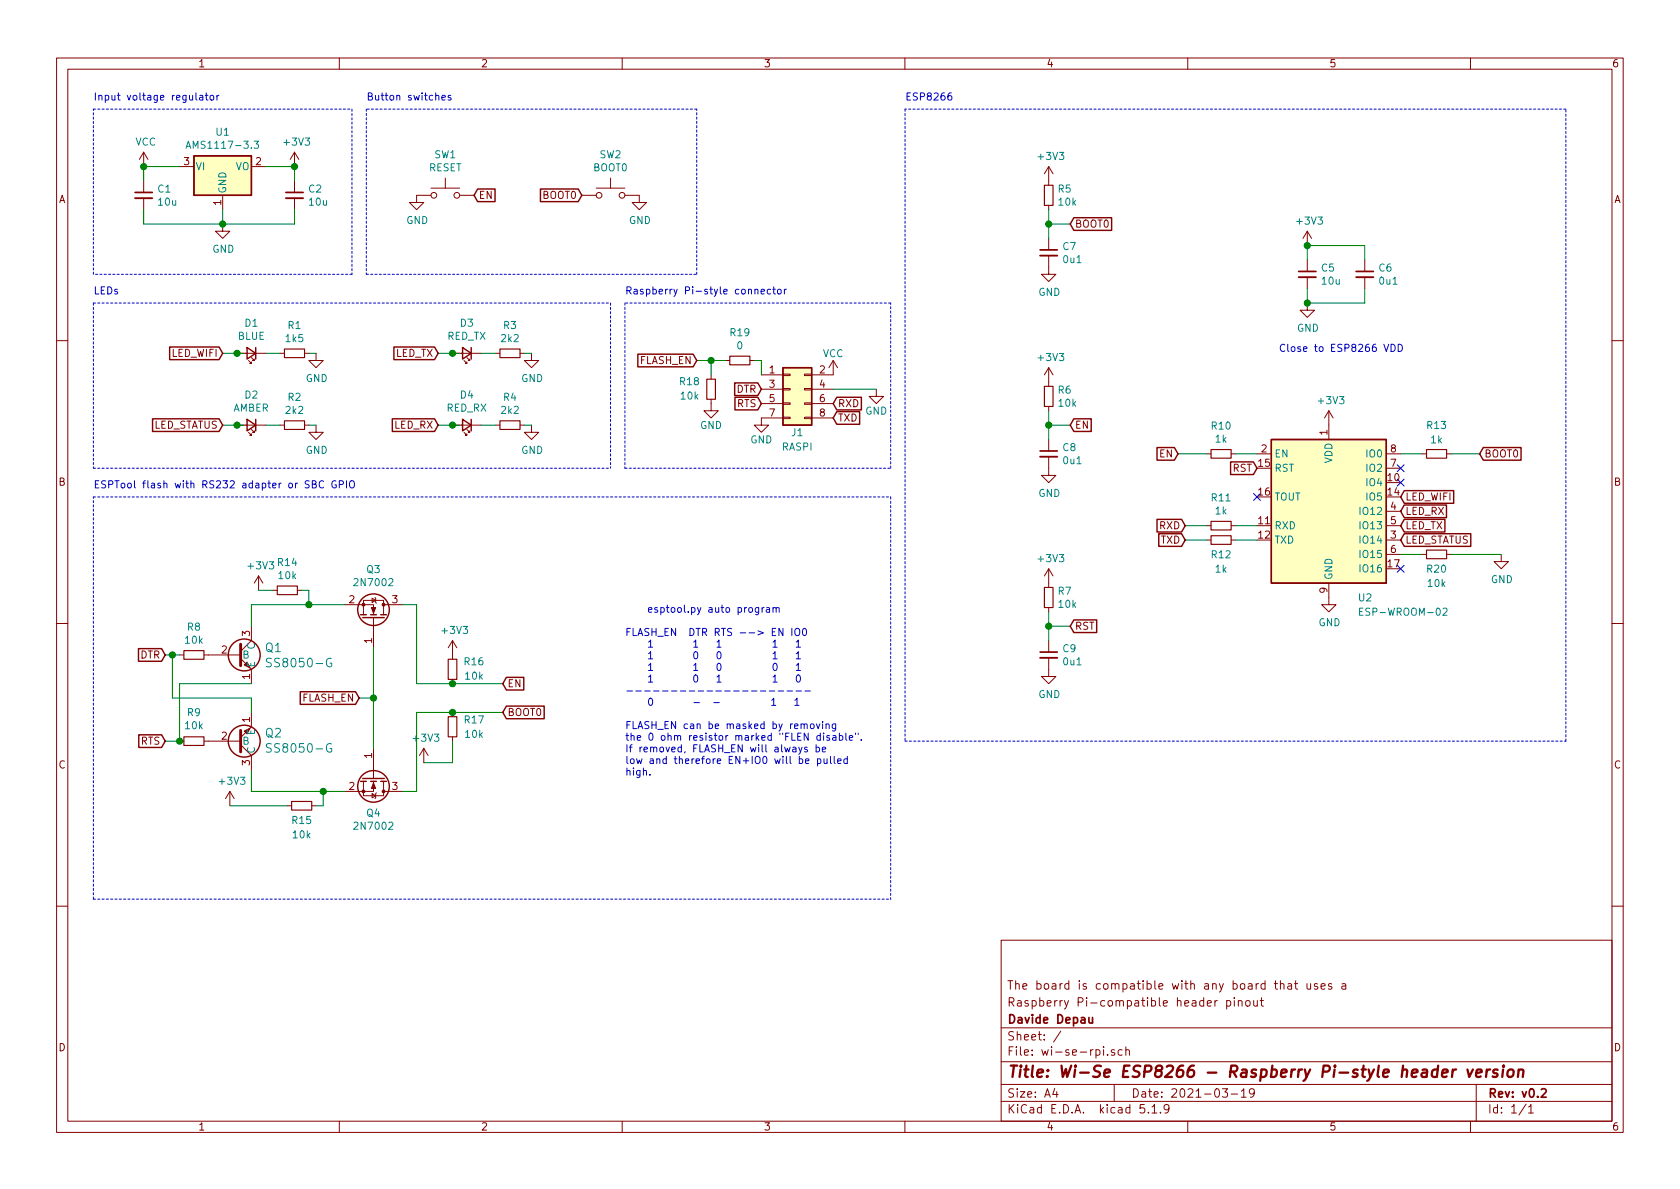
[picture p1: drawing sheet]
EESchema Schematic File Version 4
EELAYER 30 0
EELAYER END
$Descr A4 11693 8268
encoding utf-8
Sheet 1 1
Title "Wi-Se ESP8266 - Raspberry Pi-style header version"
Date "2021-03-19"
Rev "v0.2"
Comp "Davide Depau"
Comment1 "Raspberry Pi-compatible header pinout"
Comment2 "The board is compatible with any board that uses a"
Comment3 ""
Comment4 ""
$EndDescr
$Comp
L Regulator_Linear:AMS1117-3.3 U1
U 1 1
P 1550 1150
F 0 "U1" H 1550 1392 50  0000 C CNN
F 1 "AMS1117-3.3" H 1550 1301 50  0000 C CNN
F 2 "Package_TO_SOT_SMD:SOT-223-3_TabPin2" H 1550 1350 50  0001 C CNN
F 3 "http://www.advanced-monolithic.com/pdf/ds1117.pdf" H 1650 900 50  0001 C CNN
F 4 "C6186" H 1550 1150 50  0001 C CNN "LCSC Part"
	1    1550 1150
	1    0    0    -1  
$EndComp
$Comp
L Device:C_Small C1
U 1 1
P 1000 1350
F 0 "C1" H 1092 1396 50  0000 L CNN
F 1 "10u" H 1092 1305 50  0000 L CNN
F 2 "Capacitor_SMD:C_1206_3216Metric" H 1000 1350 50  0001 C CNN
F 3 "~" H 1000 1350 50  0001 C CNN
F 4 "C13585" H 1000 1350 50  0001 C CNN "LCSC Part"
	1    1000 1350
	1    0    0    -1  
$EndComp
$Comp
L Device:C_Small C2
U 1 1
P 2050 1350
F 0 "C2" H 2142 1396 50  0000 L CNN
F 1 "10u" H 2142 1305 50  0000 L CNN
F 2 "Capacitor_SMD:C_1206_3216Metric" H 2050 1350 50  0001 C CNN
F 3 "~" H 2050 1350 50  0001 C CNN
F 4 "C13585" H 2050 1350 50  0001 C CNN "LCSC Part"
	1    2050 1350
	1    0    0    -1  
$EndComp
Wire Wire Line
	1000 1250 1000 1150
Connection ~ 1000 1150
Wire Wire Line
	1000 1150 1250 1150
Wire Wire Line
	1000 1450 1000 1550
Wire Wire Line
	1000 1550 1550 1550
Wire Wire Line
	1550 1550 1550 1450
Wire Wire Line
	1550 1550 2050 1550
Wire Wire Line
	2050 1550 2050 1450
Connection ~ 1550 1550
Wire Wire Line
	2050 1150 1850 1150
Wire Wire Line
	2050 1250 2050 1150
$Comp
L power:VCC #PWR0101
U 1 1
P 1000 1150
F 0 "#PWR0101" H 1000 1000 50  0001 C CNN
F 1 "VCC" H 1015 1323 50  0000 C CNN
F 2 "" H 1000 1150 50  0001 C CNN
F 3 "" H 1000 1150 50  0001 C CNN
	1    1000 1150
	1    0    0    -1  
$EndComp
Connection ~ 2050 1150
$Comp
L power:+3V3 #PWR0102
U 1 1
P 2050 1150
F 0 "#PWR0102" H 2050 1000 50  0001 C CNN
F 1 "+3V3" H 2065 1323 50  0000 C CNN
F 2 "" H 2050 1150 50  0001 C CNN
F 3 "" H 2050 1150 50  0001 C CNN
	1    2050 1150
	1    0    0    -1  
$EndComp
$Comp
L power:GND #PWR0103
U 1 1
P 1550 1550
F 0 "#PWR0103" H 1550 1300 50  0001 C CNN
F 1 "GND" H 1555 1377 50  0000 C CNN
F 2 "" H 1550 1550 50  0001 C CNN
F 3 "" H 1550 1550 50  0001 C CNN
	1    1550 1550
	1    0    0    -1  
$EndComp
Text Notes 650  700  0    50   ~ 0
Input voltage regulator
Text GLabel 8200 3150 0    50   Input ~ 0
EN
Text GLabel 3300 1350 2    50   Input ~ 0
EN
$Comp
L power:GND #PWR0104
U 1 1
P 2900 1350
F 0 "#PWR0104" H 2900 1100 50  0001 C CNN
F 1 "GND" H 2905 1177 50  0000 C CNN
F 2 "" H 2900 1350 50  0001 C CNN
F 3 "" H 2900 1350 50  0001 C CNN
	1    2900 1350
	1    0    0    -1  
$EndComp
$Comp
L Switch:SW_Push SW1
U 1 1
P 3100 1350
F 0 "SW1" H 3100 1635 50  0000 C CNN
F 1 "RESET" H 3100 1544 50  0000 C CNN
F 2 "aliexpress-switch:Tactile_Push_Button_SMD_3x3x1.5mm.kicad_mod" H 3100 1550 50  0001 C CNN
F 3 "~" H 3100 1550 50  0001 C CNN
	1    3100 1350
	1    0    0    -1  
$EndComp
Text GLabel 4050 1350 0    50   Input ~ 0
BOOT0
$Comp
L Switch:SW_Push SW2
U 1 1
P 4250 1350
F 0 "SW2" H 4250 1635 50  0000 C CNN
F 1 "BOOT0" H 4250 1544 50  0000 C CNN
F 2 "aliexpress-switch:Tactile_Push_Button_SMD_3x3x1.5mm.kicad_mod" H 4250 1550 50  0001 C CNN
F 3 "~" H 4250 1550 50  0001 C CNN
	1    4250 1350
	1    0    0    -1  
$EndComp
Text Notes 2550 700  0    50   ~ 0
Button switches
Wire Notes Line
	2550 750  2550 1900
Wire Notes Line
	2550 1900 4850 1900
Wire Notes Line
	4850 1900 4850 750 
Wire Notes Line
	4850 750  2550 750 
Text GLabel 1550 2450 0    50   Input ~ 0
LED_WIFI
Wire Wire Line
	1550 2450 1650 2450
$Comp
L power:GND #PWR0109
U 1 1
P 2200 2450
F 0 "#PWR0109" H 2200 2200 50  0001 C CNN
F 1 "GND" H 2205 2277 50  0000 C CNN
F 2 "" H 2200 2450 50  0001 C CNN
F 3 "" H 2200 2450 50  0001 C CNN
	1    2200 2450
	1    0    0    -1  
$EndComp
Wire Wire Line
	2150 2450 2200 2450
Wire Notes Line
	650  750  2450 750 
Wire Notes Line
	2450 750  2450 1900
Wire Notes Line
	2450 1900 650  1900
Wire Notes Line
	650  1900 650  750 
$Comp
L Device:LED_Small D1
U 1 1
P 1750 2450
F 0 "D1" H 1750 2243 50  0000 C CNN
F 1 "BLUE" H 1750 2334 50  0000 C CNN
F 2 "LED_SMD:LED_0603_1608Metric_Pad1.05x0.95mm_HandSolder" V 1750 2450 50  0001 C CNN
F 3 "~" V 1750 2450 50  0001 C CNN
	1    1750 2450
	-1   0    0    1   
$EndComp
$Comp
L Device:R_Small R1
U 1 1
P 2050 2450
F 0 "R1" V 1854 2450 50  0000 C CNN
F 1 "1k5" V 1945 2450 50  0000 C CNN
F 2 "Resistor_SMD:R_0402_1005Metric" H 2050 2450 50  0001 C CNN
F 3 "~" H 2050 2450 50  0001 C CNN
F 4 "C25867" H 2050 2450 50  0001 C CNN "LCSC Part"
	1    2050 2450
	0    1    1    0   
$EndComp
Connection ~ 1650 2450
Wire Wire Line
	1650 2450 1700 2450
Wire Wire Line
	1850 2450 1950 2450
Text GLabel 1550 2950 0    50   Input ~ 0
LED_STATUS
Wire Wire Line
	1550 2950 1650 2950
$Comp
L power:GND #PWR0110
U 1 1
P 2200 2950
F 0 "#PWR0110" H 2200 2700 50  0001 C CNN
F 1 "GND" H 2205 2777 50  0000 C CNN
F 2 "" H 2200 2950 50  0001 C CNN
F 3 "" H 2200 2950 50  0001 C CNN
	1    2200 2950
	1    0    0    -1  
$EndComp
$Comp
L Device:LED_Small D2
U 1 1
P 1750 2950
F 0 "D2" H 1750 2743 50  0000 C CNN
F 1 "AMBER" H 1750 2834 50  0000 C CNN
F 2 "LED_SMD:LED_0603_1608Metric_Pad1.05x0.95mm_HandSolder" V 1750 2950 50  0001 C CNN
F 3 "~" V 1750 2950 50  0001 C CNN
	1    1750 2950
	-1   0    0    1   
$EndComp
$Comp
L Device:R_Small R2
U 1 1
P 2050 2950
F 0 "R2" V 1854 2950 50  0000 C CNN
F 1 "2k2" V 1945 2950 50  0000 C CNN
F 2 "Resistor_SMD:R_0402_1005Metric" H 2050 2950 50  0001 C CNN
F 3 "~" H 2050 2950 50  0001 C CNN
F 4 "C25879" H 2050 2950 50  0001 C CNN "LCSC Part"
	1    2050 2950
	0    1    1    0   
$EndComp
Connection ~ 1650 2950
Wire Wire Line
	1650 2950 1700 2950
Wire Wire Line
	1850 2950 1950 2950
Text GLabel 3050 2450 0    50   Input ~ 0
LED_TX
Wire Wire Line
	3050 2450 3150 2450
$Comp
L power:GND #PWR0111
U 1 1
P 3700 2450
F 0 "#PWR0111" H 3700 2200 50  0001 C CNN
F 1 "GND" H 3705 2277 50  0000 C CNN
F 2 "" H 3700 2450 50  0001 C CNN
F 3 "" H 3700 2450 50  0001 C CNN
	1    3700 2450
	1    0    0    -1  
$EndComp
Wire Wire Line
	3650 2450 3700 2450
$Comp
L Device:LED_Small D3
U 1 1
P 3250 2450
F 0 "D3" H 3250 2243 50  0000 C CNN
F 1 "RED_TX" H 3250 2334 50  0000 C CNN
F 2 "LED_SMD:LED_0603_1608Metric_Pad1.05x0.95mm_HandSolder" V 3250 2450 50  0001 C CNN
F 3 "~" V 3250 2450 50  0001 C CNN
	1    3250 2450
	-1   0    0    1   
$EndComp
$Comp
L Device:R_Small R3
U 1 1
P 3550 2450
F 0 "R3" V 3354 2450 50  0000 C CNN
F 1 "2k2" V 3445 2450 50  0000 C CNN
F 2 "Resistor_SMD:R_0402_1005Metric" H 3550 2450 50  0001 C CNN
F 3 "~" H 3550 2450 50  0001 C CNN
F 4 "C25879" H 3550 2450 50  0001 C CNN "LCSC Part"
	1    3550 2450
	0    1    1    0   
$EndComp
Connection ~ 3150 2450
Wire Wire Line
	3150 2450 3200 2450
Wire Wire Line
	3350 2450 3450 2450
Text GLabel 3050 2950 0    50   Input ~ 0
LED_RX
Wire Wire Line
	3050 2950 3150 2950
$Comp
L power:GND #PWR0112
U 1 1
P 3700 2950
F 0 "#PWR0112" H 3700 2700 50  0001 C CNN
F 1 "GND" H 3705 2777 50  0000 C CNN
F 2 "" H 3700 2950 50  0001 C CNN
F 3 "" H 3700 2950 50  0001 C CNN
	1    3700 2950
	1    0    0    -1  
$EndComp
Wire Wire Line
	3650 2950 3700 2950
$Comp
L Device:LED_Small D4
U 1 1
P 3250 2950
F 0 "D4" H 3250 2743 50  0000 C CNN
F 1 "RED_RX" H 3250 2834 50  0000 C CNN
F 2 "LED_SMD:LED_0603_1608Metric_Pad1.05x0.95mm_HandSolder" V 3250 2950 50  0001 C CNN
F 3 "~" V 3250 2950 50  0001 C CNN
	1    3250 2950
	-1   0    0    1   
$EndComp
$Comp
L Device:R_Small R4
U 1 1
P 3550 2950
F 0 "R4" V 3354 2950 50  0000 C CNN
F 1 "2k2" V 3445 2950 50  0000 C CNN
F 2 "Resistor_SMD:R_0402_1005Metric" H 3550 2950 50  0001 C CNN
F 3 "~" H 3550 2950 50  0001 C CNN
F 4 "C25879" H 3550 2950 50  0001 C CNN "LCSC Part"
	1    3550 2950
	0    1    1    0   
$EndComp
Connection ~ 3150 2950
Wire Wire Line
	3150 2950 3200 2950
Wire Wire Line
	3350 2950 3450 2950
Wire Notes Line
	650  2100 650  3250
Text Notes 650  2050 0    50   ~ 0
LEDs
Text GLabel 9750 3450 2    50   Input ~ 0
LED_WIFI
Text GLabel 9750 3750 2    50   Input ~ 0
LED_STATUS
NoConn ~ 9750 3350
NoConn ~ 8750 3450
$Comp
L power:GND #PWR0113
U 1 1
P 9250 4150
F 0 "#PWR0113" H 9250 3900 50  0001 C CNN
F 1 "GND" H 9255 3977 50  0000 C CNN
F 2 "" H 9250 4150 50  0001 C CNN
F 3 "" H 9250 4150 50  0001 C CNN
	1    9250 4150
	1    0    0    -1  
$EndComp
NoConn ~ 9750 3250
NoConn ~ 9750 3950
Text GLabel 8250 3750 0    50   Input ~ 0
TXD
Text GLabel 8250 3650 0    50   Input ~ 0
RXD
$Comp
L power:+3V3 #PWR0114
U 1 1
P 9250 2950
F 0 "#PWR0114" H 9250 2800 50  0001 C CNN
F 1 "+3V3" H 9265 3123 50  0000 C CNN
F 2 "" H 9250 2950 50  0001 C CNN
F 3 "" H 9250 2950 50  0001 C CNN
	1    9250 2950
	1    0    0    -1  
$EndComp
Connection ~ 9100 1700
$Comp
L power:+3V3 #PWR0115
U 1 1
P 9100 1700
F 0 "#PWR0115" H 9100 1550 50  0001 C CNN
F 1 "+3V3" H 9115 1873 50  0000 C CNN
F 2 "" H 9100 1700 50  0001 C CNN
F 3 "" H 9100 1700 50  0001 C CNN
	1    9100 1700
	1    0    0    -1  
$EndComp
$Comp
L power:GND #PWR0116
U 1 1
P 9100 2100
F 0 "#PWR0116" H 9100 1850 50  0001 C CNN
F 1 "GND" H 9105 1927 50  0000 C CNN
F 2 "" H 9100 2100 50  0001 C CNN
F 3 "" H 9100 2100 50  0001 C CNN
	1    9100 2100
	1    0    0    -1  
$EndComp
Wire Wire Line
	9500 2000 9500 2100
Wire Wire Line
	9100 1800 9100 1700
Wire Wire Line
	9500 1700 9500 1800
Wire Wire Line
	9100 1700 9500 1700
$Comp
L Device:C_Small C5
U 1 1
P 9100 1900
F 0 "C5" H 9192 1946 50  0000 L CNN
F 1 "10u" H 9192 1855 50  0000 L CNN
F 2 "Capacitor_SMD:C_1206_3216Metric" H 9100 1900 50  0001 C CNN
F 3 "~" H 9100 1900 50  0001 C CNN
F 4 "C13585" H 9100 1900 50  0001 C CNN "LCSC Part"
	1    9100 1900
	1    0    0    -1  
$EndComp
$Comp
L Device:C_Small C6
U 1 1
P 9500 1900
F 0 "C6" H 9592 1946 50  0000 L CNN
F 1 "0u1" H 9592 1855 50  0000 L CNN
F 2 "Capacitor_SMD:C_0603_1608Metric" H 9500 1900 50  0001 C CNN
F 3 "~" H 9500 1900 50  0001 C CNN
F 4 "C14663" H 9500 1900 50  0001 C CNN "LCSC Part"
	1    9500 1900
	1    0    0    -1  
$EndComp
Wire Notes Line
	6300 750  6300 5150
Wire Notes Line
	6300 5150 10900 5150
Wire Notes Line
	10900 5150 10900 750 
Wire Notes Line
	10900 750  6300 750 
Text Notes 6300 700  0    50   ~ 0
ESP8266
Wire Wire Line
	9100 2000 9100 2100
Wire Wire Line
	9100 2100 9500 2100
Connection ~ 9100 2100
Text GLabel 10300 3150 2    50   Input ~ 0
BOOT0
Text GLabel 8750 3250 0    50   Input ~ 0
RST
$Comp
L Device:R_Small R5
U 1 1
P 7300 1350
F 0 "R5" H 7359 1396 50  0000 L CNN
F 1 "10k" H 7359 1305 50  0000 L CNN
F 2 "Resistor_SMD:R_0402_1005Metric" H 7300 1350 50  0001 C CNN
F 3 "~" H 7300 1350 50  0001 C CNN
F 4 "C25744" H 7300 1350 50  0001 C CNN "LCSC Part"
	1    7300 1350
	1    0    0    -1  
$EndComp
$Comp
L Device:R_Small R6
U 1 1
P 7300 2750
F 0 "R6" H 7359 2796 50  0000 L CNN
F 1 "10k" H 7359 2705 50  0000 L CNN
F 2 "Resistor_SMD:R_0402_1005Metric" H 7300 2750 50  0001 C CNN
F 3 "~" H 7300 2750 50  0001 C CNN
F 4 "C25744" H 7300 2750 50  0001 C CNN "LCSC Part"
	1    7300 2750
	1    0    0    -1  
$EndComp
$Comp
L Device:R_Small R7
U 1 1
P 7300 4150
F 0 "R7" H 7359 4196 50  0000 L CNN
F 1 "10k" H 7359 4105 50  0000 L CNN
F 2 "Resistor_SMD:R_0402_1005Metric" H 7300 4150 50  0001 C CNN
F 3 "~" H 7300 4150 50  0001 C CNN
F 4 "C25744" H 7300 4150 50  0001 C CNN "LCSC Part"
	1    7300 4150
	1    0    0    -1  
$EndComp
$Comp
L power:+3V3 #PWR0105
U 1 1
P 7300 1250
F 0 "#PWR0105" H 7300 1100 50  0001 C CNN
F 1 "+3V3" H 7315 1423 50  0000 C CNN
F 2 "" H 7300 1250 50  0001 C CNN
F 3 "" H 7300 1250 50  0001 C CNN
	1    7300 1250
	1    0    0    -1  
$EndComp
$Comp
L power:+3V3 #PWR0117
U 1 1
P 7300 2650
F 0 "#PWR0117" H 7300 2500 50  0001 C CNN
F 1 "+3V3" H 7315 2823 50  0000 C CNN
F 2 "" H 7300 2650 50  0001 C CNN
F 3 "" H 7300 2650 50  0001 C CNN
	1    7300 2650
	1    0    0    -1  
$EndComp
$Comp
L power:+3V3 #PWR0118
U 1 1
P 7300 4050
F 0 "#PWR0118" H 7300 3900 50  0001 C CNN
F 1 "+3V3" H 7315 4223 50  0000 C CNN
F 2 "" H 7300 4050 50  0001 C CNN
F 3 "" H 7300 4050 50  0001 C CNN
	1    7300 4050
	1    0    0    -1  
$EndComp
Text GLabel 7450 1550 2    50   Input ~ 0
BOOT0
Text GLabel 7450 2950 2    50   Input ~ 0
EN
Text GLabel 7450 4350 2    50   Input ~ 0
RST
$Comp
L Device:C_Small C7
U 1 1
P 7300 1750
F 0 "C7" H 7392 1796 50  0000 L CNN
F 1 "0u1" H 7392 1705 50  0000 L CNN
F 2 "Capacitor_SMD:C_0402_1005Metric" H 7300 1750 50  0001 C CNN
F 3 "~" H 7300 1750 50  0001 C CNN
F 4 "C1546" H 7300 1750 50  0001 C CNN "LCSC Part"
	1    7300 1750
	1    0    0    -1  
$EndComp
$Comp
L Device:C_Small C8
U 1 1
P 7300 3150
F 0 "C8" H 7392 3196 50  0000 L CNN
F 1 "0u1" H 7392 3105 50  0000 L CNN
F 2 "Capacitor_SMD:C_0402_1005Metric" H 7300 3150 50  0001 C CNN
F 3 "~" H 7300 3150 50  0001 C CNN
F 4 "C1546" H 7300 3150 50  0001 C CNN "LCSC Part"
	1    7300 3150
	1    0    0    -1  
$EndComp
$Comp
L Device:C_Small C9
U 1 1
P 7300 4550
F 0 "C9" H 7392 4596 50  0000 L CNN
F 1 "0u1" H 7392 4505 50  0000 L CNN
F 2 "Capacitor_SMD:C_0402_1005Metric" H 7300 4550 50  0001 C CNN
F 3 "~" H 7300 4550 50  0001 C CNN
F 4 "C1546" H 7300 4550 50  0001 C CNN "LCSC Part"
	1    7300 4550
	1    0    0    -1  
$EndComp
Wire Wire Line
	7300 1450 7300 1550
Wire Wire Line
	7300 1550 7450 1550
Wire Wire Line
	7300 1650 7300 1550
Connection ~ 7300 1550
$Comp
L power:GND #PWR0119
U 1 1
P 7300 1850
F 0 "#PWR0119" H 7300 1600 50  0001 C CNN
F 1 "GND" H 7305 1677 50  0000 C CNN
F 2 "" H 7300 1850 50  0001 C CNN
F 3 "" H 7300 1850 50  0001 C CNN
	1    7300 1850
	1    0    0    -1  
$EndComp
$Comp
L power:GND #PWR0120
U 1 1
P 7300 3250
F 0 "#PWR0120" H 7300 3000 50  0001 C CNN
F 1 "GND" H 7305 3077 50  0000 C CNN
F 2 "" H 7300 3250 50  0001 C CNN
F 3 "" H 7300 3250 50  0001 C CNN
	1    7300 3250
	1    0    0    -1  
$EndComp
$Comp
L power:GND #PWR0121
U 1 1
P 7300 4650
F 0 "#PWR0121" H 7300 4400 50  0001 C CNN
F 1 "GND" H 7305 4477 50  0000 C CNN
F 2 "" H 7300 4650 50  0001 C CNN
F 3 "" H 7300 4650 50  0001 C CNN
	1    7300 4650
	1    0    0    -1  
$EndComp
Wire Wire Line
	7300 4250 7300 4350
Wire Wire Line
	7300 4350 7450 4350
Connection ~ 7300 4350
Wire Wire Line
	7300 4350 7300 4450
Wire Wire Line
	7300 2850 7300 2950
Wire Wire Line
	7300 2950 7450 2950
Connection ~ 7300 2950
Wire Wire Line
	7300 2950 7300 3050
Wire Wire Line
	2150 2950 2200 2950
$Comp
L Device:R_Small R11
U 1 1
P 8500 3650
F 0 "R11" V 8304 3650 50  0000 C CNN
F 1 "1k" V 8395 3650 50  0000 C CNN
F 2 "Resistor_SMD:R_0402_1005Metric" H 8500 3650 50  0001 C CNN
F 3 "~" H 8500 3650 50  0001 C CNN
F 4 "C11702" H 8500 3650 50  0001 C CNN "LCSC Part"
	1    8500 3650
	0    1    1    0   
$EndComp
$Comp
L Device:R_Small R12
U 1 1
P 8500 3750
F 0 "R12" V 8600 3750 50  0000 C CNN
F 1 "1k" V 8700 3750 50  0000 C CNN
F 2 "Resistor_SMD:R_0402_1005Metric" H 8500 3750 50  0001 C CNN
F 3 "~" H 8500 3750 50  0001 C CNN
F 4 "C11702" H 8500 3750 50  0001 C CNN "LCSC Part"
	1    8500 3750
	0    1    1    0   
$EndComp
Wire Wire Line
	8250 3650 8400 3650
Wire Wire Line
	8250 3750 8400 3750
Wire Wire Line
	8600 3650 8750 3650
Wire Wire Line
	8600 3750 8750 3750
$Comp
L Device:R_Small R10
U 1 1
P 8500 3150
F 0 "R10" V 8304 3150 50  0000 C CNN
F 1 "1k" V 8395 3150 50  0000 C CNN
F 2 "Resistor_SMD:R_0402_1005Metric" H 8500 3150 50  0001 C CNN
F 3 "~" H 8500 3150 50  0001 C CNN
F 4 "C11702" H 8500 3150 50  0001 C CNN "LCSC Part"
	1    8500 3150
	0    1    1    0   
$EndComp
Wire Wire Line
	8200 3150 8400 3150
Wire Wire Line
	8600 3150 8750 3150
$Comp
L Device:R_Small R13
U 1 1
P 10000 3150
F 0 "R13" V 9800 3150 50  0000 C CNN
F 1 "1k" V 9900 3150 50  0000 C CNN
F 2 "Resistor_SMD:R_0402_1005Metric" H 10000 3150 50  0001 C CNN
F 3 "~" H 10000 3150 50  0001 C CNN
F 4 "C11702" H 10000 3150 50  0001 C CNN "LCSC Part"
	1    10000 3150
	0    1    1    0   
$EndComp
Wire Wire Line
	9750 3150 9900 3150
Wire Wire Line
	10100 3150 10300 3150
Text GLabel 3500 4750 2    50   Input ~ 0
EN
Text GLabel 3500 4950 2    50   Input ~ 0
BOOT0
Text Notes 650  3400 0    50   ~ 0
ESPTool flash with RS232 adapter or SBC GPIO
Text Notes 4350 5400 0    50   ~ 0
    esptool.py auto program\n\nFLASH_EN  DTR RTS --> EN IO0\n    1       1   1         1   1\n    1       0   0         1   1\n    1       1   0         0   1\n    1       0   1         1   0\n---------------------\n    0       -  -         1   1 \n\nFLASH_EN can be masked by removing\nthe 0 ohm resistor marked "FLEN disable".\nIf removed, FLASH_EN will always be\nlow and therefore EN+IO0 will be pulled\nhigh.
Wire Notes Line
	4250 2100 4250 3250
Wire Notes Line
	650  3250 4250 3250
Wire Notes Line
	650  2100 4250 2100
Text Notes 8900 2450 0    50   ~ 0
Close to ESP8266 VDD
Text GLabel 9750 3650 2    50   Input ~ 0
LED_TX
Text GLabel 9750 3550 2    50   Input ~ 0
LED_RX
Text GLabel 1150 4550 0    50   Input ~ 0
DTR
Text GLabel 1150 5150 0    50   Input ~ 0
RTS
Wire Notes Line
	650  6250 650  3450
Wire Notes Line
	6200 3450 6200 6250
Wire Notes Line
	650  3450 6200 3450
Wire Notes Line
	650  6250 6200 6250
$Comp
L power:GND #PWR0106
U 1 1
P 4450 1350
F 0 "#PWR0106" H 4450 1100 50  0001 C CNN
F 1 "GND" H 4455 1177 50  0000 C CNN
F 2 "" H 4450 1350 50  0001 C CNN
F 3 "" H 4450 1350 50  0001 C CNN
	1    4450 1350
	1    0    0    -1  
$EndComp
$Comp
L Transistor_FET:2N7002 Q4
U 1 1
P 2600 5400
F 0 "Q4" V 2849 5400 50  0000 C CNN
F 1 "2N7002" V 2940 5400 50  0000 C CNN
F 2 "Package_TO_SOT_SMD:SOT-23" H 2800 5325 50  0001 L CIN
F 3 "https://www.onsemi.com/pub/Collateral/NDS7002A-D.PDF" H 2600 5400 50  0001 L CNN
F 4 "C8545" H 2600 5400 50  0001 C CNN "LCSC Part"
	1    2600 5400
	0    1    1    0   
$EndComp
$Comp
L SS8050-G:SS8050-G Q1
U 1 1
P 1650 4550
F 0 "Q1" H 1841 4603 60  0000 L CNN
F 1 "SS8050-G" H 1841 4497 60  0000 L CNN
F 2 "SS8050-G:SS8050-G" H 1900 4450 60  0001 L CNN
F 3 "" H 1550 4550 60  0000 C CNN
F 4 "C2150" H 1650 4550 50  0001 C CNN "LCSC Part"
	1    1650 4550
	1    0    0    -1  
$EndComp
$Comp
L SS8050-G:SS8050-G Q2
U 1 1
P 1650 5150
F 0 "Q2" H 1841 5097 60  0000 L CNN
F 1 "SS8050-G" H 1841 5203 60  0000 L CNN
F 2 "SS8050-G:SS8050-G" H 1900 5050 60  0001 L CNN
F 3 "" H 1550 5150 60  0000 C CNN
F 4 "C2150" H 1650 5150 50  0001 C CNN "LCSC Part"
	1    1650 5150
	1    0    0    1   
$EndComp
$Comp
L Device:R_Small R8
U 1 1
P 1350 4550
F 0 "R8" V 1154 4550 50  0000 C CNN
F 1 "10k" V 1245 4550 50  0000 C CNN
F 2 "Resistor_SMD:R_0402_1005Metric" H 1350 4550 50  0001 C CNN
F 3 "~" H 1350 4550 50  0001 C CNN
F 4 "C25744" H 1350 4550 50  0001 C CNN "LCSC Part"
	1    1350 4550
	0    1    1    0   
$EndComp
$Comp
L Device:R_Small R9
U 1 1
P 1350 5150
F 0 "R9" V 1546 5150 50  0000 C CNN
F 1 "10k" V 1455 5150 50  0000 C CNN
F 2 "Resistor_SMD:R_0402_1005Metric" H 1350 5150 50  0001 C CNN
F 3 "~" H 1350 5150 50  0001 C CNN
F 4 "C25744" H 1350 5150 50  0001 C CNN "LCSC Part"
	1    1350 5150
	0    -1   -1   0   
$EndComp
Wire Wire Line
	1150 4550 1200 4550
Wire Wire Line
	1200 4550 1200 4850
Wire Wire Line
	1200 4850 1750 4850
Wire Wire Line
	1750 4850 1750 4950
Connection ~ 1200 4550
Wire Wire Line
	1200 4550 1250 4550
Wire Wire Line
	1750 4750 1250 4750
Wire Wire Line
	1250 4750 1250 5150
Wire Wire Line
	1150 5150 1250 5150
Connection ~ 1250 5150
Wire Wire Line
	1750 4350 1750 4200
Wire Wire Line
	1750 4200 2150 4200
$Comp
L Device:R_Small R14
U 1 1
P 2000 4100
F 0 "R14" V 1804 4100 50  0000 C CNN
F 1 "10k" V 1895 4100 50  0000 C CNN
F 2 "Resistor_SMD:R_0402_1005Metric" H 2000 4100 50  0001 C CNN
F 3 "~" H 2000 4100 50  0001 C CNN
F 4 "C25744" H 2000 4100 50  0001 C CNN "LCSC Part"
	1    2000 4100
	0    1    1    0   
$EndComp
Wire Wire Line
	2100 4100 2150 4100
Wire Wire Line
	2150 4100 2150 4200
Connection ~ 2150 4200
Wire Wire Line
	2150 4200 2400 4200
$Comp
L power:+3V3 #PWR02
U 1 1
P 1800 4100
F 0 "#PWR02" H 1800 3950 50  0001 C CNN
F 1 "+3V3" H 1815 4273 50  0000 C CNN
F 2 "" H 1800 4100 50  0001 C CNN
F 3 "" H 1800 4100 50  0001 C CNN
	1    1800 4100
	1    0    0    -1  
$EndComp
Wire Wire Line
	1800 4100 1900 4100
Wire Wire Line
	1750 5350 1750 5500
Wire Wire Line
	1750 5500 2250 5500
$Comp
L Device:R_Small R15
U 1 1
P 2100 5600
F 0 "R15" V 2200 5600 50  0000 C CNN
F 1 "10k" V 2300 5600 50  0000 C CNN
F 2 "Resistor_SMD:R_0402_1005Metric" H 2100 5600 50  0001 C CNN
F 3 "~" H 2100 5600 50  0001 C CNN
F 4 "C25744" H 2100 5600 50  0001 C CNN "LCSC Part"
	1    2100 5600
	0    1    1    0   
$EndComp
Wire Wire Line
	2200 5600 2250 5600
$Comp
L power:+3V3 #PWR01
U 1 1
P 1600 5600
F 0 "#PWR01" H 1600 5450 50  0001 C CNN
F 1 "+3V3" H 1615 5773 50  0000 C CNN
F 2 "" H 1600 5600 50  0001 C CNN
F 3 "" H 1600 5600 50  0001 C CNN
	1    1600 5600
	1    0    0    -1  
$EndComp
Wire Wire Line
	1600 5600 2000 5600
Wire Wire Line
	2250 5600 2250 5500
Connection ~ 2250 5500
Wire Wire Line
	2250 5500 2400 5500
$Comp
L Transistor_FET:2N7002 Q3
U 1 1
P 2600 4300
F 0 "Q3" V 2942 4300 50  0000 C CNN
F 1 "2N7002" V 2851 4300 50  0000 C CNN
F 2 "Package_TO_SOT_SMD:SOT-23" H 2800 4225 50  0001 L CIN
F 3 "https://www.onsemi.com/pub/Collateral/NDS7002A-D.PDF" H 2600 4300 50  0001 L CNN
F 4 "C8545" H 2600 4300 50  0001 C CNN "LCSC Part"
	1    2600 4300
	0    1    -1   0   
$EndComp
Wire Wire Line
	2800 4200 2900 4200
Wire Wire Line
	2900 4200 2900 4750
Wire Wire Line
	2900 4950 2900 5500
Wire Wire Line
	2900 5500 2800 5500
$Comp
L power:+3V3 #PWR04
U 1 1
P 3150 4550
F 0 "#PWR04" H 3150 4400 50  0001 C CNN
F 1 "+3V3" H 3165 4723 50  0000 C CNN
F 2 "" H 3150 4550 50  0001 C CNN
F 3 "" H 3150 4550 50  0001 C CNN
	1    3150 4550
	1    0    0    -1  
$EndComp
$Comp
L Device:R_Small R16
U 1 1
P 3150 4650
F 0 "R16" H 3000 4600 50  0000 C CNN
F 1 "10k" H 3000 4700 50  0000 C CNN
F 2 "Resistor_SMD:R_0402_1005Metric" H 3150 4650 50  0001 C CNN
F 3 "~" H 3150 4650 50  0001 C CNN
F 4 "C25744" H 3150 4650 50  0001 C CNN "LCSC Part"
	1    3150 4650
	-1   0    0    1   
$EndComp
Connection ~ 3150 4750
Wire Wire Line
	3150 4750 3500 4750
$Comp
L Device:R_Small R17
U 1 1
P 3150 5050
F 0 "R17" H 3300 5100 50  0000 C CNN
F 1 "10k" H 3300 5000 50  0000 C CNN
F 2 "Resistor_SMD:R_0402_1005Metric" H 3150 5050 50  0001 C CNN
F 3 "~" H 3150 5050 50  0001 C CNN
F 4 "C25744" H 3150 5050 50  0001 C CNN "LCSC Part"
	1    3150 5050
	1    0    0    -1  
$EndComp
Wire Wire Line
	3150 5150 3150 5300
Connection ~ 3150 4950
Wire Wire Line
	3150 4950 3500 4950
Wire Wire Line
	2900 4750 3150 4750
Wire Wire Line
	2900 4950 3150 4950
Wire Wire Line
	3150 5300 2950 5300
$Comp
L power:+3V3 #PWR03
U 1 1
P 2950 5300
F 0 "#PWR03" H 2950 5150 50  0001 C CNN
F 1 "+3V3" H 2965 5473 50  0000 C CNN
F 2 "" H 2950 5300 50  0001 C CNN
F 3 "" H 2950 5300 50  0001 C CNN
	1    2950 5300
	1    0    0    -1  
$EndComp
Wire Wire Line
	2600 4850 2600 5200
Wire Wire Line
	2600 4500 2600 4850
Connection ~ 2600 4850
Wire Wire Line
	2500 4850 2600 4850
Text GLabel 2500 4850 0    50   Input ~ 0
FLASH_EN
Wire Wire Line
	4950 2500 4950 2600
Wire Wire Line
	4850 2500 4950 2500
$Comp
L power:GND #PWR05
U 1 1
P 4950 2800
F 0 "#PWR05" H 4950 2550 50  0001 C CNN
F 1 "GND" H 4950 2650 50  0000 C CNN
F 2 "" H 4950 2800 50  0001 C CNN
F 3 "" H 4950 2800 50  0001 C CNN
	1    4950 2800
	1    0    0    -1  
$EndComp
$Comp
L Device:R_Small R18
U 1 1
P 4950 2700
F 0 "R18" H 5100 2650 50  0000 C CNN
F 1 "10k" H 5100 2750 50  0000 C CNN
F 2 "Resistor_SMD:R_0402_1005Metric" H 4950 2700 50  0001 C CNN
F 3 "~" H 4950 2700 50  0001 C CNN
F 4 "C25744" H 4950 2700 50  0001 C CNN "LCSC Part"
	1    4950 2700
	-1   0    0    1   
$EndComp
Wire Notes Line
	6200 2100 4350 2100
Wire Notes Line
	6200 3250 6200 2100
Wire Notes Line
	4350 3250 6200 3250
Wire Notes Line
	4350 2100 4350 3250
Text Notes 4350 2050 0    50   ~ 0
Raspberry Pi-style connector
$Comp
L Connector_Generic:Conn_02x04_Odd_Even J1
U 1 1
P 5500 2700
F 0 "J1" H 5550 2400 50  0000 C CNN
F 1 "RASPI" H 5550 2300 50  0000 C CNN
F 2 "Connector_PinSocket_2.54mm:PinSocket_2x04_P2.54mm_Vertical" H 5500 2700 50  0001 C CNN
F 3 "~" H 5500 2700 50  0001 C CNN
	1    5500 2700
	1    0    0    -1  
$EndComp
Text GLabel 5300 2800 0    50   Input ~ 0
RTS
Text GLabel 5300 2700 0    50   Input ~ 0
DTR
Text GLabel 4850 2500 0    50   Input ~ 0
FLASH_EN
$Comp
L power:GND #PWR0128
U 1 1
P 5300 2900
F 0 "#PWR0128" H 5300 2650 50  0001 C CNN
F 1 "GND" H 5300 2750 50  0000 C CNN
F 2 "" H 5300 2900 50  0001 C CNN
F 3 "" H 5300 2900 50  0001 C CNN
	1    5300 2900
	1    0    0    -1  
$EndComp
Wire Wire Line
	5800 2700 6100 2700
Text GLabel 5800 2800 2    50   Input ~ 0
RXD
Text GLabel 5800 2900 2    50   Input ~ 0
TXD
$Comp
L power:GND #PWR0108
U 1 1
P 6100 2700
F 0 "#PWR0108" H 6100 2450 50  0001 C CNN
F 1 "GND" H 6100 2550 50  0000 C CNN
F 2 "" H 6100 2700 50  0001 C CNN
F 3 "" H 6100 2700 50  0001 C CNN
	1    6100 2700
	1    0    0    -1  
$EndComp
$Comp
L power:VCC #PWR0107
U 1 1
P 5800 2600
F 0 "#PWR0107" H 5800 2450 50  0001 C CNN
F 1 "VCC" H 5800 2750 50  0000 C CNN
F 2 "" H 5800 2600 50  0001 C CNN
F 3 "" H 5800 2600 50  0001 C CNN
	1    5800 2600
	1    0    0    -1  
$EndComp
$Comp
L Device:R_Small R19
U 1 1
P 5150 2500
F 0 "R19" V 4954 2500 50  0000 C CNN
F 1 "0" V 5045 2500 50  0000 C CNN
F 2 "Resistor_SMD:R_0603_1608Metric_Pad0.98x0.95mm_HandSolder" H 5150 2500 50  0001 C CNN
F 3 "~" H 5150 2500 50  0001 C CNN
F 4 "C17168" H 5150 2500 50  0001 C CNN "LCSC Part"
	1    5150 2500
	0    1    1    0   
$EndComp
Connection ~ 4950 2500
Wire Wire Line
	4950 2500 5050 2500
Wire Wire Line
	5250 2500 5300 2500
Wire Wire Line
	5300 2500 5300 2600
$Comp
L RF_Module:ESP-WROOM-02 U2
U 1 1
P 9250 3550
F 0 "U2" H 9450 2950 50  0000 L CNN
F 1 "ESP-WROOM-02" H 9450 2850 50  0000 L CNN
F 2 "RF_Module:ESP-WROOM-02" H 9850 3000 50  0001 C CNN
F 3 "https://www.espressif.com/sites/default/files/documentation/0c-esp-wroom-02_datasheet_en.pdf" H 9300 5050 50  0001 C CNN
	1    9250 3550
	1    0    0    -1  
$EndComp
$Comp
L Device:R_Small R20
U 1 1
P 10000 3850
F 0 "R20" V 10100 3850 50  0000 C CNN
F 1 "10k" V 10200 3850 50  0000 C CNN
F 2 "Resistor_SMD:R_0402_1005Metric" H 10000 3850 50  0001 C CNN
F 3 "~" H 10000 3850 50  0001 C CNN
F 4 "C25744" H 10000 3850 50  0001 C CNN "LCSC Part"
	1    10000 3850
	0    1    1    0   
$EndComp
Wire Wire Line
	9750 3850 9900 3850
$Comp
L power:GND #PWR06
U 1 1
P 10450 3850
F 0 "#PWR06" H 10450 3600 50  0001 C CNN
F 1 "GND" H 10455 3677 50  0000 C CNN
F 2 "" H 10450 3850 50  0001 C CNN
F 3 "" H 10450 3850 50  0001 C CNN
	1    10450 3850
	1    0    0    -1  
$EndComp
Wire Wire Line
	10100 3850 10450 3850
$EndSCHEMATC
